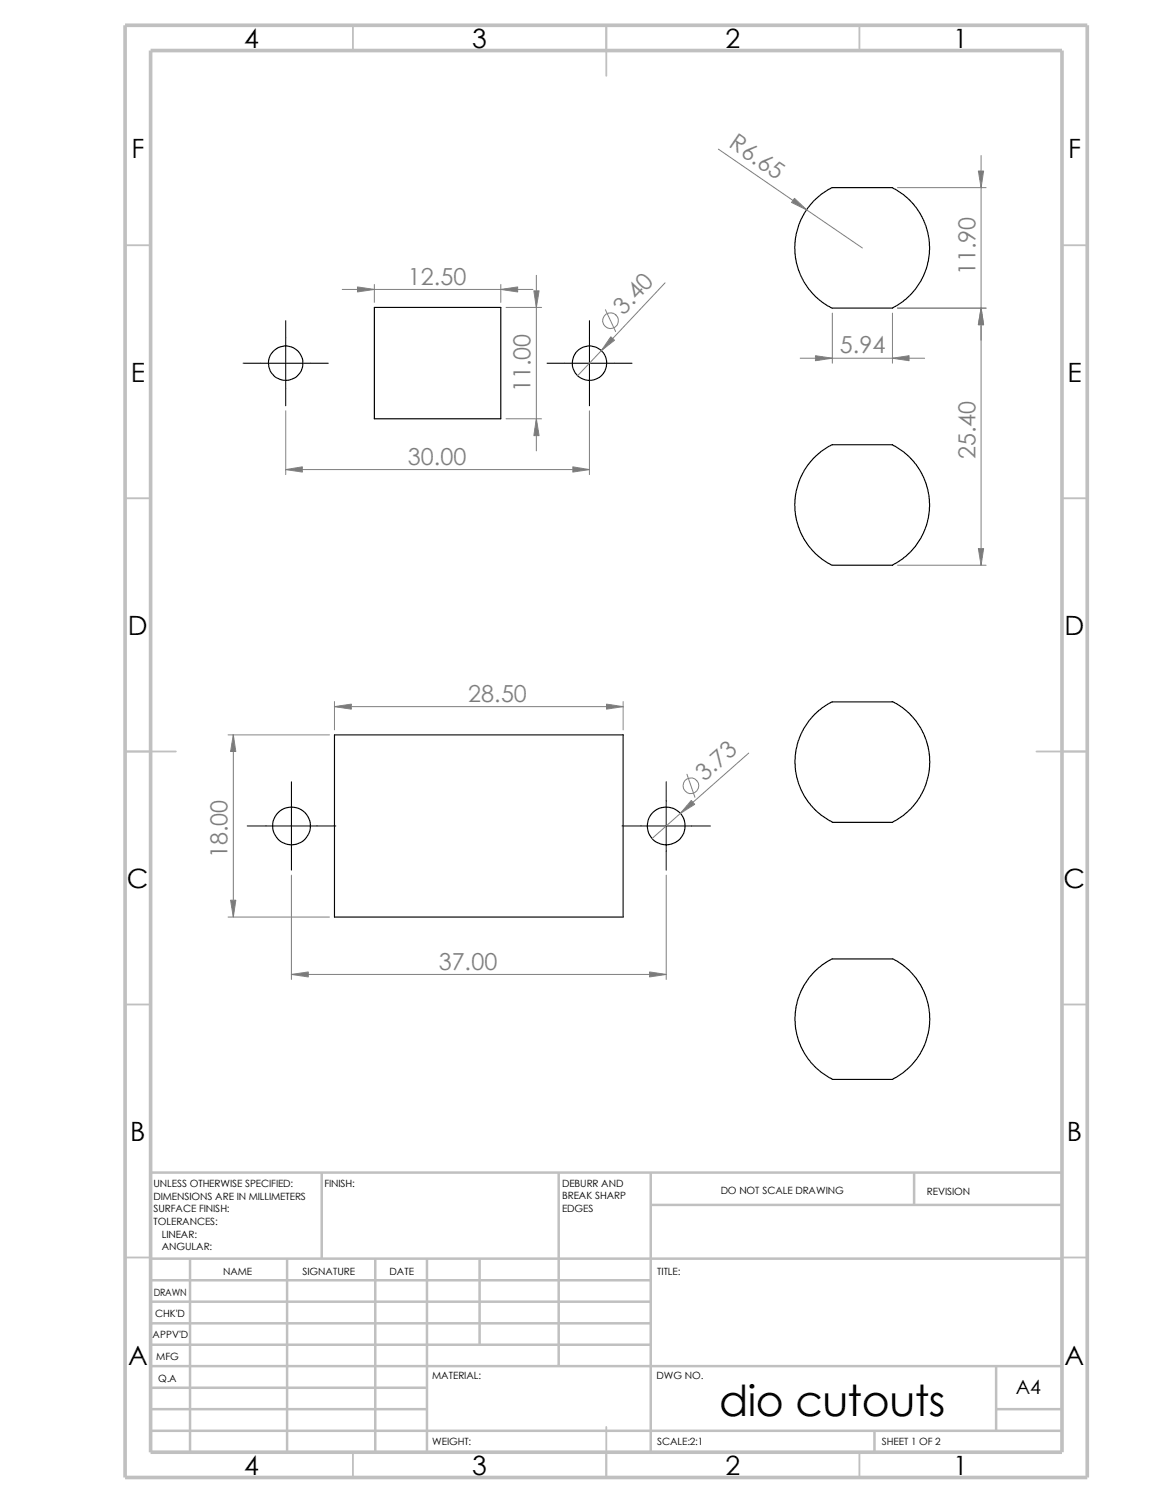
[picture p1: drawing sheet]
<svg xmlns="http://www.w3.org/2000/svg" width="216mm" height="279mm" viewBox="0 0 216 279" stroke-linecap="round" stroke-linejoin="round" font-family="sans-serif">
<g fill="none" stroke="#c0c0c0" stroke-width=".34">
<path d="M65.6 4.7v4.7M112.6 4.7v9.4M159.7 4.7v4.7M23.2 45.6h4.8M197.3 45.6h4.7M23.2 92.6h4.8M197.3 92.6h4.7M23.2 139.7h9.5M192.6 139.7h9.4M23.2 186.7h4.8M197.3 186.7h4.7M23.2 233.8h4.8"/>
<path d="M197.3 233.8h4.7M65.6 270v4.7M112.6 265.3v9.4M159.7 270v4.7"/>
</g>
<g fill="none" stroke="#c0c0c0" stroke-width=".47">
<path d="M59.8 218v16M103.8 218v36M120.9 218v52M169.8 218v6M197.3 218h-169.3v52M28 238h92.9M28 234h169.3M35.3 234v36M53.3 234v36M69.7 234v36M79.3 234v36M89.1 234v16"/>
<path d="M120.9 224h76.4M28 254h169.3M28 258h51.3M28 242h92.9M28 246h92.9M28 250h92.9M185.1 254v12M28 262h51.3M28 266h169.3M162.5 266v4M185.1 262h12.2"/>
</g>
<path d="M23.2 4.7h178.8v270h-178.8zM28 9.4h169.3v260.6h-169.3z" fill="none" stroke="#c0c0c0" stroke-width=".68" stroke-linecap="butt"/>
<g fill="none" stroke="#000" stroke-width=".21">
<path d="M165.8 34.9l2.1 1.3 1.8 1.7 1.2 1.8 1.1 2.2 .6 2.4 .1 2.1-.4 2.7-.7 2.2-1.5 2.5-.9 .9-1.4 1.3-2 1.3h-11.2M165.8 34.9h-11.3l-2 1.3-.9 .8-1.4 1.6-1.1 1.7-.8 1.8-.4 1.5-.2 1.5 .1 2.8 .5 2.2 1.1 2.3 1.7 2.3 1.6 1.4 1.9 1.2M69.6 57.1h23.4v20.8h-23.4zM165.8 82.7l2.1 1.3 1.8 1.7 1.2 1.8 1.1 2.2 .6 2.4 .1 2.1-.4 2.7-.7 2.2-1.5 2.5-.9 .9-1.4 1.3-2 1.3h-11.2M165.8 82.7h-11.3l-2 1.2-.9 .9-1.4 1.6-1.1 1.7-.8 1.8-.4 1.5-.2 1.5 .1 2.8 .5 2.2 1.1 2.3 1.7 2.3 1.6 1.4 1.9 1.2M62.1 136.6h53.7v33.9h-53.7zM165.8 130.5h-11.3l-1.8 1.2-1.5 1.3-.8 .9-1.3 2.1-.8 1.7-.6 2.8 .1 2.6 .6 2.6 .9 2 1.4 2.1 1.8 1.7 2.1 1.3M165.8 130.4l1.9 1.2 1.6 1.4 1.8 2.3 .9 2.2 .6 2.3 .2 2-.3 2.3-.8 2.7-.7 1.2-1.6 2.2-1.5 1.4-2.1 1.3h-11.2M165.8 178.3h-11.3l-1.8 1.2-1.5 1.3-.8 .9-1.3 2.1-.8 1.7-.6 2.8 .1 2.6 .6 2.6 .9 2 1.4 2.1 1.8 1.7 2.1 1.3M165.8 178.2l1.9 1.2 1.6 1.4 1.8 2.3 .9 2.2 .6 2.3 .2 2-.3 2.3-.8 2.7-.7 1.2-1.6 2.2-1.5 1.3-2.1 1.4h-11.2"/>
<circle cx="53.1" cy="67.5" r="3.2"/>
<circle cx="109.5" cy="67.5" r="3.2"/>
<circle cx="54.2" cy="153.5" r="3.5"/>
<circle cx="123.8" cy="153.5" r="3.5"/>
</g>
<path d="M53.1 59.6v15.8M109.5 59.6v15.8M45.2 67.5h15.8M101.6 67.5h15.8M45.9 153.5h16.5M54.1 145.3v16.5M115.6 153.5h16.4M123.8 145.3v16.5" fill="none" stroke="#000" stroke-width=".19"/>
<g fill="none" stroke="#808080" stroke-width=".19">
<path d="M133.5 27.7l26.7 18.4M166.8 34.9h16.4M182.3 28.9v76.2M63.6 53.8h35.4M69.6 52.9v3.3M93 52.9v3.3M94 57.1h6.6M99.7 51.2v32.6M112.5 57.6l1.9 4M123.6 52.6l-16.3 17.2M154.6 58.2v9.3M165.8 58.2v9.3"/>
<path d="M166.8 57.3h16.4M53.1 76.4v11.8M94 77.9h6.6M109.5 76.4v11.8M148.7 66.6h23.1M53.1 87.3h56.4M166.8 105.1h16.4M42.4 136.6h18.8M43.3 136.6v33.9M62.1 131.4h53.7M62.1 130.4v5.3M115.8 130.4v5.3"/>
<path d="M139.1 140l-17.9 15.9M127.6 143.9l1.5 4.3M42.4 170.5h18.8M54.1 162.7v19.4M123.8 162.7v19.4M54.1 181.1h69.7"/>
<circle cx="113.4" cy="59.6" r="1.46"/>
<circle cx="128.4" cy="146.1" r="1.45"/>
</g>
<g fill="#808080" stroke="#808080" stroke-width=".19">
<path d="M99.7 77.9l.5 3.1h-1z"/>
<path d="M113.5 62.6l.7 .6-2.5 2z"/>
<path d="M99.2 54.1h1l-.5 3z"/>
<path d="M66.4 53.3l3.2 .5-3.2 .5z"/>
<path d="M93 53.8l3.2-.5v1z"/>
<path d="M106.4 86.8l3.1 .5-3.1 .5z"/>
<path d="M53.1 87.3l3.1-.5v1z"/>
<path d="M112.7 130.9l3.1 .5-3.1 .4z"/>
<path d="M128.4 148.8l.7 .7-2.7 1.7z"/>
<path d="M62.1 131.4l3.2-.5v.9z"/>
<path d="M120.7 180.7l3.1 .4-3.1 .5z"/>
<path d="M54.1 181.1l3.2-.4v.9z"/>
<path d="M43.3 136.6l.5 3.1h-1z"/>
<path d="M42.8 167.3h1l-.5 3.2z"/>
<path d="M182.3 57.3l.5 3.1h-1z"/>
<path d="M151.5 66.1l3.1 .5-3.1 .5z"/>
<path d="M165.8 66.6l3.1-.5v1z"/>
<path d="M181.8 31.8h1l-.5 3.1z"/>
<path d="M181.8 102h1l-.5 3.1z"/>
<path d="M147.6 36.9l2.3 2.1-2.8-1.4z"/>
</g>
<text font-size="7.9" x="133.6" y="263.1">dio cutouts</text>
<g font-size="4.9">
<text x="45.4" y="9">4</text>
<text x="87.7" y="9">3</text>
<text x="134.8" y="9">2</text>
<text x="177.1" y="9">1</text>
<text x="24.4" y="29.4">F</text>
<text x="198.4" y="29.4">F</text>
<text x="24.3" y="71.1">E</text>
<text x="198.3" y="71.1">E</text>
<text x="23.7" y="118.1">D</text>
<text x="197.8" y="118.1">D</text>
<text x="23.6" y="165.1">C</text>
<text x="197.6" y="165.1">C</text>
<text x="24.2" y="212.2">B</text>
<text x="198.2" y="212.2">B</text>
<text x="23.8" y="253.8">A</text>
<text x="197.8" y="253.8">A</text>
<text x="45.4" y="274.3">4</text>
<text x="87.7" y="274.3">3</text>
<text x="134.8" y="274.3">2</text>
<text x="177.1" y="274.3">1</text>
</g>
<g font-size="4.4" fill="#808080">
<text x="135.2" y="27.2" transform="rotate(34 135.2 27.2)">R6.65</text>
<text x="75.8" y="52.9">12.50</text>
<text x="181.2" y="51.2" transform="rotate(-90 181.2 51.2)">11.90</text>
<text x="115.9" y="58.7" transform="rotate(-47 115.9 58.7)">3.40</text>
<text x="156" y="65.7">5.94</text>
<text x="98.6" y="72.9" transform="rotate(-90 98.6 72.9)">11.00</text>
<text x="75.8" y="86.4">30.00</text>
<text x="181.2" y="85.4" transform="rotate(-90 181.2 85.4)">25.40</text>
<text x="87" y="130.5">28.50</text>
<text x="130.9" y="145.4" transform="rotate(-41 130.9 145.4)">3.73</text>
<text x="42.3" y="159.6" transform="rotate(-90 42.3 159.6)">18.00</text>
<text x="81.5" y="180.3">37.00</text>
</g>
<text font-size="3.6" x="188.7" y="259.2">A4</text>
<g font-size="1.9">
<text x="28.5" y="220.7">UNLESS OTHERWISE SPECIFIED:</text>
<text x="60.3" y="220.7">FINISH:</text>
<text x="104.4" y="220.6">DEBURR AND</text>
<text x="133.9" y="222">DO NOT SCALE DRAWING</text>
<text x="28.5" y="227.8">TOLERANCES:</text>
<text x="28.5" y="223.1">DIMENSIONS ARE IN MILLIMETERS</text>
<text x="28.5" y="225.4">SURFACE FINISH:</text>
<text x="104.4" y="225.3">EDGES</text>
<text x="104.4" y="223">BREAK SHARP</text>
<text x="172.2" y="222.2">REVISION</text>
<text x="30.1" y="232.5">ANGULAR:</text>
<text x="30.1" y="230.1">LINEAR:</text>
<text x="41.4" y="237.1">NAME</text>
<text x="56.2" y="237">SIGNATURE</text>
<text x="72.4" y="237">DATE</text>
<text x="122.1" y="237">TITLE:</text>
<text x="28.6" y="241">DRAWN</text>
<text x="28.8" y="244.9">CHK'D</text>
<text x="28.4" y="248.8">APPV'D</text>
<text x="29" y="252.9">MFG</text>
<text x="29.4" y="256.8">Q.A</text>
<text x="80.3" y="256.4">MATERIAL:</text>
<text x="122" y="256.4">DWG NO.</text>
<text x="80.3" y="268.6">WEIGHT:</text>
<text x="122.1" y="268.7">SCALE:2:1</text>
<text x="163.9" y="268.7">SHEET 1 OF 2</text>
</g>
</svg>
